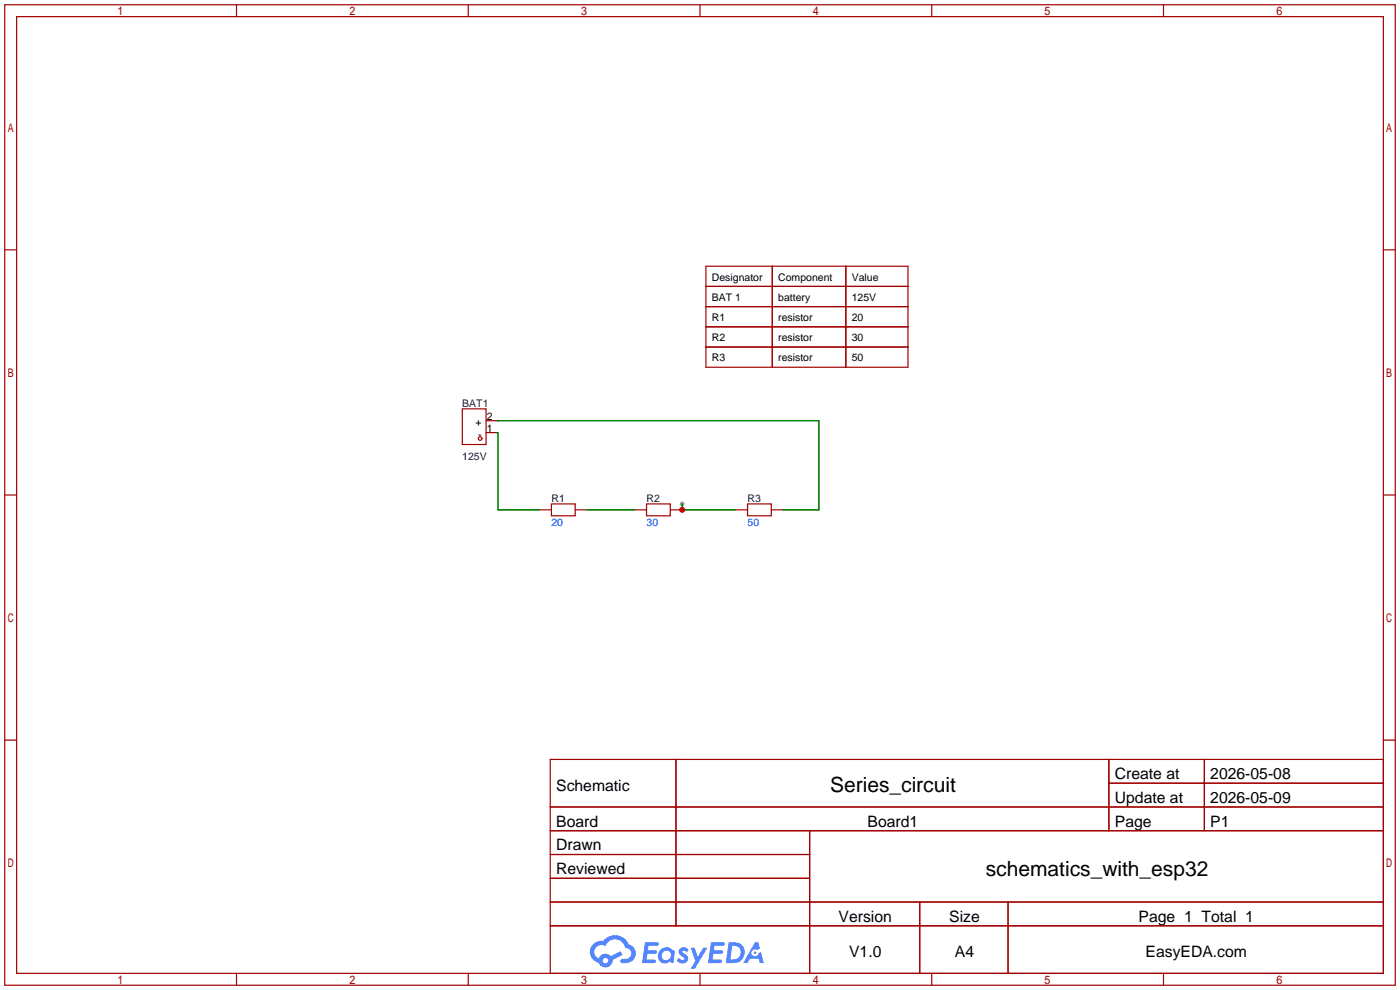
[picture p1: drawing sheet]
<svg xmlns="http://www.w3.org/2000/svg" width="299mm" height="212mm" viewBox="0 0 299 212" stroke-linecap="round" stroke-linejoin="round" font-family="sans-serif">
<circle cx="145.8" cy="107.7" r=".51" fill="#999"/>
<g fill="none" stroke="#a10000" stroke-width=".25">
<path d="M1 1h297.2v209.6h-297.2zM3.6 3.6h292.1v204.4h-292.1zM50.5 1v2.6M100.1 1v2.6M149.6 1v2.6M199.1 1v2.6M248.7 1v2.6M1 53.4h2.6M295.7 53.4h2.5M1 105.8h2.6M295.7 105.8h2.5M1 158.2h2.6"/>
<path d="M295.7 158.2h2.5M117.6 162.3h178.1v45.7h-178.1zM117.6 172.5h178.1M117.6 177.5h178.1M144.5 162.3v35.6M173 177.5v30.5M237 162.3v15.2M237 167.4h58.7M257.4 162.3v15.2M117.6 182.6h55.4M117.6 192.8h178.1M117.6 187.7h55.4"/>
<path d="M117.6 197.9h178.1M196.6 192.8v15.2M215.4 192.8v15.2M50.5 208v2.6M100.1 208v2.6M149.6 208v2.6M199.1 208v2.6M248.7 208v2.6"/>
</g>
<g fill="#5487ff">
<path d="M145.3 202.7a1.3 1.3 0 0 1 1.9 .3l-.4 .6a.54 .54 0 0 0-.9-.2l.1 .2a1.34 1.34 0 0 1 .9 1.8 1.47 1.47 0 0 1-2.3-.1l.5-.6 .8 .5a.31 .31 0 0 0 .4-.3 .31 .31 0 0 0-.3-.4 1.12 1.12 0 0 1-.7-1.8z"/>
<path d="M147.6 202.5h.9l.6 2 1.2-2h.9l-2.7 4.6h-.9l1-1.7z"/>
<path d="M137.8 201.4h1.7a1.31 1.31 0 0 1 1.2 .2 .4 .4 0 0 1-.3 .5l-1.8 .1-.1 .9h1.6a.4 .4 0 0 1 .4 .4 .4 .4 0 0 1-.5 .4h-1.6l-.2 1.2h1.4a.46 .46 0 0 1 .5 0 .46 .46 0 0 1 .1 .5l-.4 .2h-2.6z"/>
<path d="M151.9 201.4h1.7a1.32 1.32 0 0 1 1.2 .2 .39 .39 0 0 1-.3 .5l-1.8 .1-.1 .9h1.6a.4 .4 0 0 1 .4 .4 .4 .4 0 0 1-.4 .4h-1.7l-.2 1.2h1.4a.46 .46 0 0 1 .5 0 .46 .46 0 0 1 .1 .5l-.4 .2h-2.6z"/>
<path d="M161.3 201.4h.8l.3 1.3-.6 .4a.75 .75 0 0 0-1.1 .3 .75 .75 0 0 0 .5 1 .75 .75 0 0 0 .9-.7l.5-.2 .6 2.3h-.8l-.3-.9h-1.8l-.5 .9h-1z"/>
<path d="M155.7 201.4l-.6 4.4h1.5a2.27 2.27 0 0 0 2.6-2.2 2.27 2.27 0 0 0-2.7-2.2zM156.5 202.1a1.5 1.5 0 0 1 1.8 1.6 1.5 1.5 0 0 1-1.9 1.4h-.3z"/>
<path d="M141.2 203a1.6 1.6 0 0 0-.3 2.3 1.6 1.6 0 0 0 2.3 .2l.7 .3 .3-2.4-.1-.3-.5-.1a1.58 1.58 0 0 0-2.4 0zM141.8 203.5a.98 .98 0 0 1 1.6 .4 .98 .98 0 0 1-1.1 1.3 .94 .94 0 0 1-.9-.7 .94 .94 0 0 1 .4-1z"/>
<path d="M126.8 201.8a2.37 2.37 0 0 0 1.1 4 1.54 1.54 0 0 0 1.8 1 1.54 1.54 0 0 0 1.2-1.6l2.2-1.1-.5-.8-2 1a1.57 1.57 0 0 0-2.7 .5 1.5 1.5 0 0 1-.7-2.1 1.5 1.5 0 0 1 2.2-.5 2.23 2.23 0 0 1 2.3-1.4 2.23 2.23 0 0 1 2 1.8 1.16 1.16 0 0 1 1.2 1.1 1.16 1.16 0 0 1-1.1 1.2h-.7a.47 .47 0 0 0-.5 .4 .47 .47 0 0 0 .4 .5 2.17 2.17 0 0 0 2.5-.9 2.17 2.17 0 0 0-.3-2.7l-.8-.4a3.2 3.2 0 0 0-5.5-.7l-1.1 .1zM128.8 205.3a.6 .6 0 0 1 1.2 0 .6 .6 0 0 1-1.2 0z"/>
<circle cx="161.4" cy="203.6" r=".28"/>
</g>
<g fill="none" stroke="#a10000" stroke-width=".25">
<path d="M150.9 56.9h43.2v21.6h-43.2zM165.1 56.9v21.6M180.8 56.9v21.6M150.9 61.2h43.2M150.9 65.5h43.2M150.9 69.8h43.2M150.9 74.2h43.2M98.8 87.4h5.1v7.6h-5.1zM103.9 92.5h2.5M103.9 89.9h2.5M115.3 109h2.6M117.9 107.7h5v2.5h-5z"/>
<path d="M122.9 109h2.6M135.6 109h2.6M138.2 107.7h5.1v2.5h-5.1zM143.3 109h2.5M157.2 109h2.6M159.8 107.7h5v2.5h-5zM164.8 109h2.6"/>
<circle cx="102.6" cy="93.7" r=".38"/>
</g>
<path d="M106.4 92.5v16.5h8.9M106.4 89.9h68.6v19.1h-7.6M125.5 109h10.1M145.8 107.7v1.3h11.4" fill="none" stroke="#008700" stroke-width=".25"/>
<circle cx="145.8" cy="109" r=".63" fill="#c00"/>
<g font-size="4.5">
<text x="177.4" y="169.4">Series_circuit</text>
<text x="210.7" y="187.1">schematics_with_esp32</text>
</g>
<g font-size="3.4">
<text x="238.3" y="166.5">Create at</text>
<text x="258.7" y="166.5">2026-05-08</text>
<text x="118.9" y="169">Schematic</text>
<text x="238.3" y="171.6">Update at</text>
<text x="258.7" y="171.6">2026-05-09</text>
<text x="118.9" y="176.6">Board</text>
<text x="185.4" y="176.6">Board1</text>
<text x="238.3" y="176.6">Page</text>
<text x="258.7" y="176.6">P1</text>
<text x="118.9" y="181.7">Drawn</text>
<text x="118.9" y="186.8">Reviewed</text>
<text x="179.2" y="197">Version</text>
<text x="202.9" y="197">Size</text>
<text x="243.3" y="197">Page 1 Total 1</text>
<text x="181.5" y="204.6">V1.0</text>
<text x="204.1" y="204.6">A4</text>
<text x="244.8" y="204.6">EasyEDA.com</text>
</g>
<g font-size="2.2">
<text x="152.1" y="60">Designator</text>
<text x="166.3" y="60">Component</text>
<text x="182" y="60">Value</text>
<text x="152.1" y="64.3">BAT 1</text>
<text x="166.3" y="64.3">battery</text>
<text x="182" y="64.3">125V</text>
<text x="152.1" y="68.6">R1</text>
<text x="166.3" y="68.6">resistor</text>
<text x="182" y="68.6">20</text>
<text x="152.1" y="72.9">R2</text>
<text x="152.1" y="77.2">R3</text>
<text x="166.3" y="72.9">resistor</text>
<text x="166.3" y="77.2">resistor</text>
<text x="182" y="72.9">30</text>
<text x="182" y="77.2">50</text>
<text x="104" y="89.7">2</text>
<text x="101.6" y="91">+</text>
<text x="102.2" y="93.5">-</text>
<text x="104" y="92.2">1</text>
</g>
<g font-size="2.2" fill="#000080">
<text x="98.8" y="86.9">BAT1</text>
<text x="98.8" y="98.4">125V</text>
<text x="117.9" y="107.2">R1</text>
<text x="138.2" y="107.2">R2</text>
<text x="159.8" y="107.2">R3</text>
</g>
<g font-size="2.2" fill="#00f">
<text x="117.9" y="112.3">20</text>
<text x="138.2" y="112.3">30</text>
<text x="159.8" y="112.3">50</text>
</g>
</svg>
